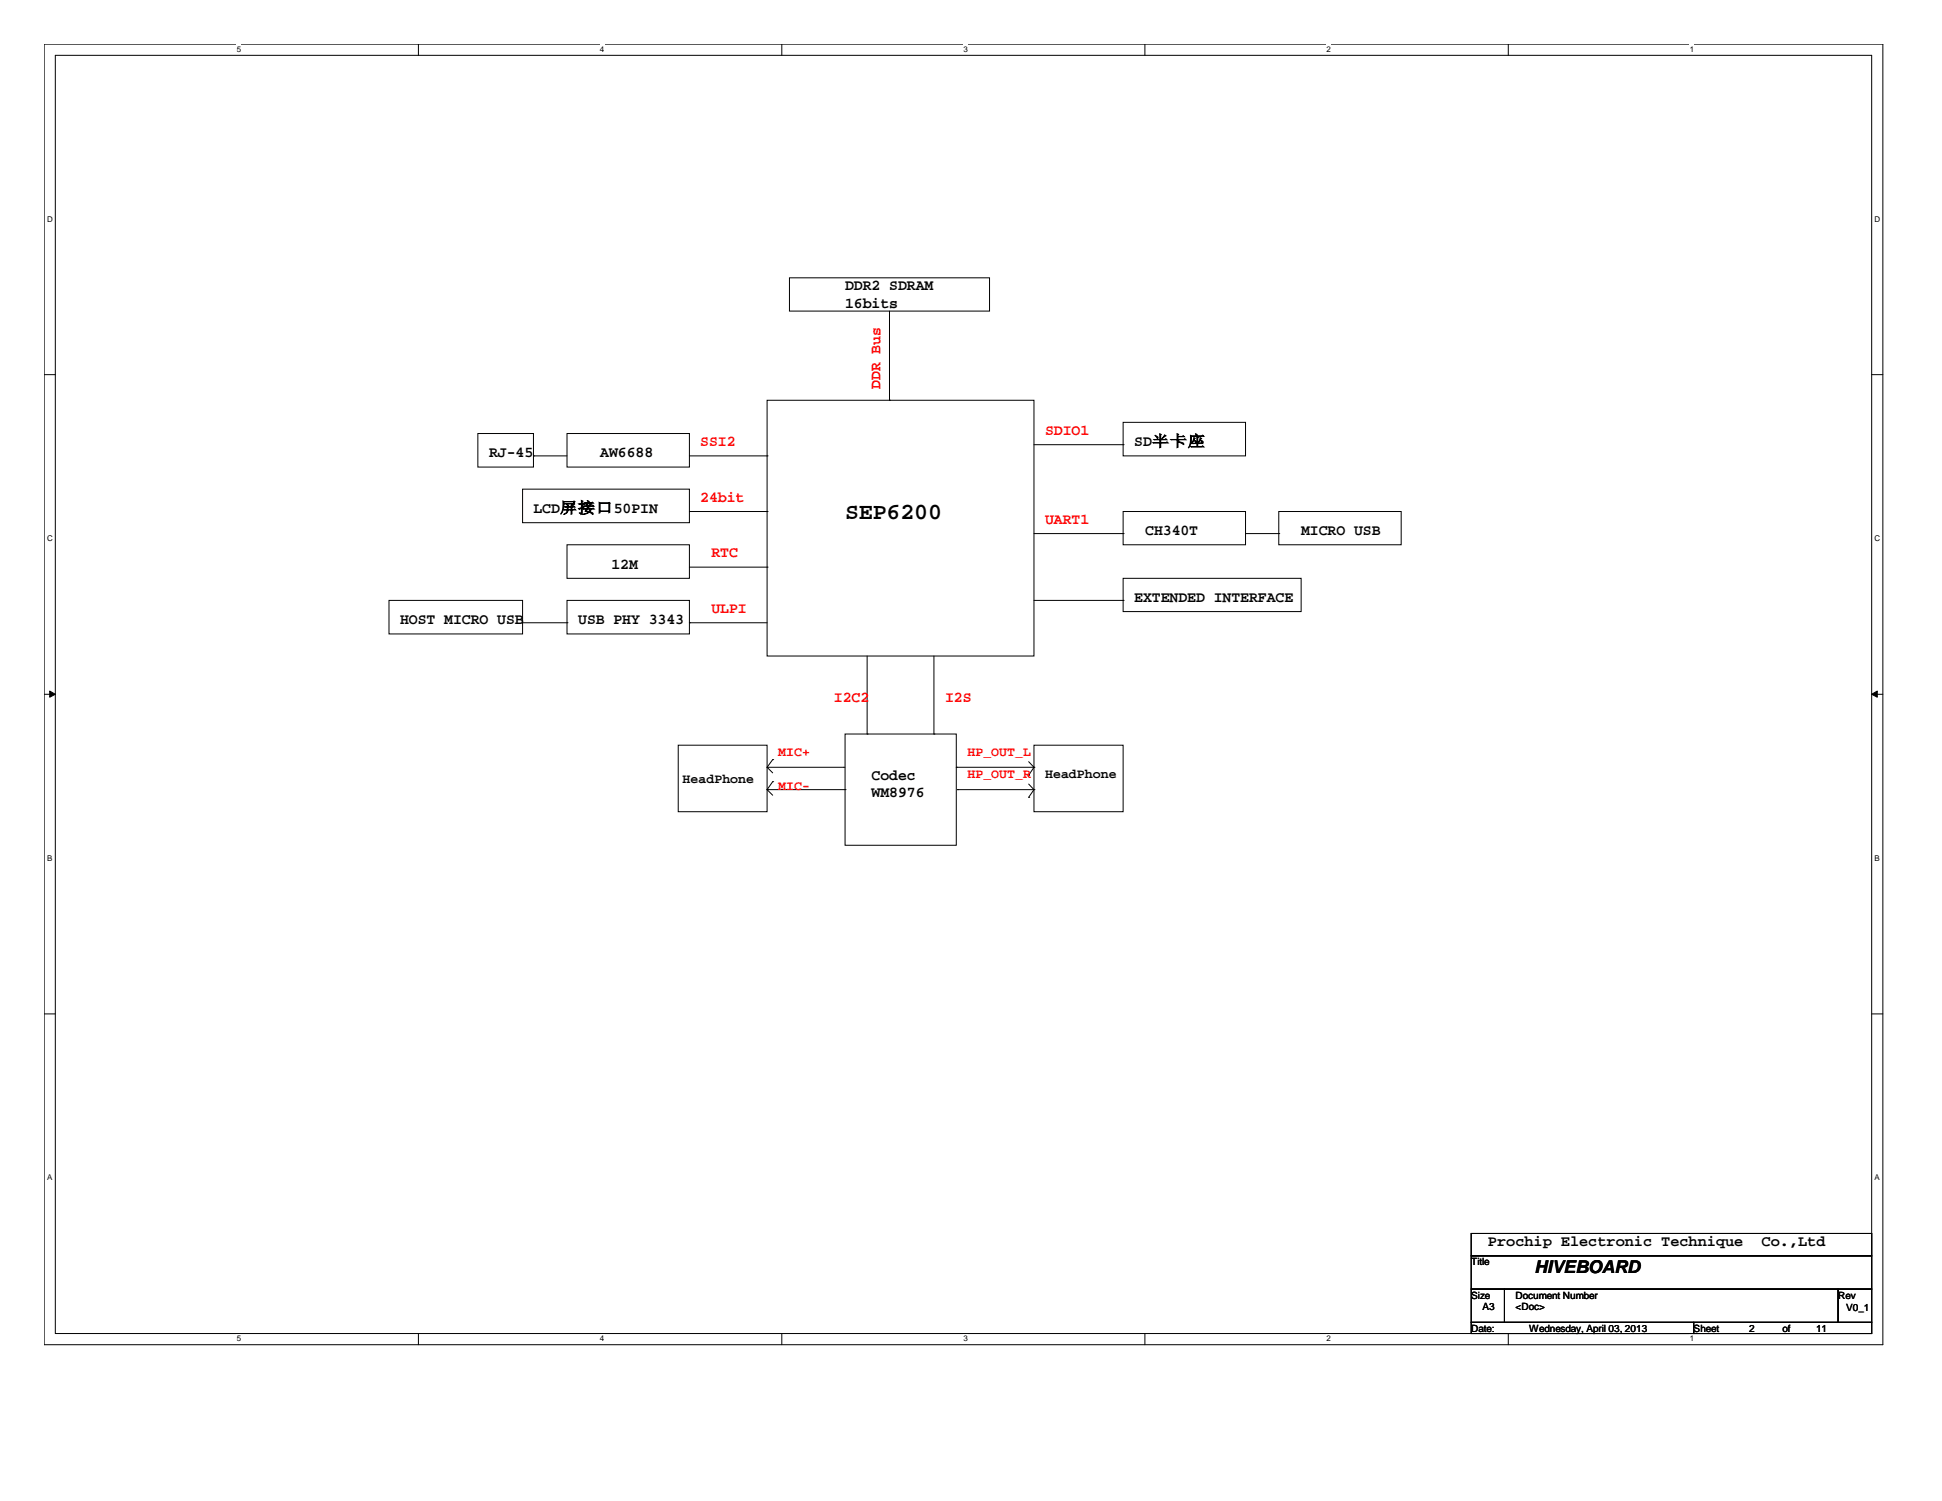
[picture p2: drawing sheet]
<svg xmlns="http://www.w3.org/2000/svg" width="279mm" height="216mm" viewBox="0 0 279 216" stroke-linecap="round" stroke-linejoin="round" font-family="sans-serif">
<path d="M6.3 6.3h264.6v187.1h-264.6zM8 8h261.3v183.8h-261.3z" fill="none" stroke="#000" stroke-width=".14"/>
<g fill="#fff">
<path d="M34.1 6.4h.6v1.3h-.6z"/>
<path d="M34.1 191.9h.6v1.3h-.6z"/>
</g>
<path d="M60.2 6.3v1.7M60.2 191.8v1.6" fill="none" stroke="#000" stroke-width=".14"/>
<g fill="#fff">
<path d="M86.3 6.4h.6v1.3h-.6z"/>
<path d="M86.3 191.9h.6v1.3h-.6z"/>
</g>
<path d="M112.5 6.3v1.7M112.5 191.8v1.6" fill="none" stroke="#000" stroke-width=".14"/>
<g fill="#fff">
<path d="M138.6 6.4h.6v1.3h-.6z"/>
<path d="M138.6 191.9h.6v1.3h-.6z"/>
</g>
<path d="M164.7 6.3v1.7M164.7 191.8v1.6" fill="none" stroke="#000" stroke-width=".14"/>
<g fill="#fff">
<path d="M190.8 6.4h.6v1.3h-.6z"/>
<path d="M190.8 191.9h.6v1.3h-.6z"/>
</g>
<path d="M217 6.3v1.7M217 191.8v1.6" fill="none" stroke="#000" stroke-width=".14"/>
<g fill="#fff">
<path d="M243.1 6.4h.6v1.3h-.6z"/>
<path d="M243.1 191.9h.6v1.3h-.6z"/>
<path d="M6.8 30.8h.7v1.3h-.7z"/>
<path d="M269.7 30.8h.8v1.3h-.8z"/>
<path d="M6.8 76.7h.7v1.4h-.7z"/>
<path d="M269.7 76.7h.8v1.4h-.8z"/>
</g>
<path d="M6.3 53.9h1.7M269.3 53.9h1.6" fill="none" stroke="#000" stroke-width=".14"/>
<g fill="#fff">
<path d="M6.8 122.7h.7v1.3h-.7z"/>
<path d="M269.7 122.7h.7v1.3h-.7z"/>
</g>
<path d="M6.3 99.9h1.7M269.3 99.9h1.6" fill="none" stroke="#000" stroke-width=".14"/>
<g fill="#000" stroke="#000" stroke-width=".14">
<path d="M7.2 99.4l.8 .5-.8 .4z" fill-rule="evenodd"/>
<path d="M269.3 99.9l.8-.5v.9z" fill-rule="evenodd"/>
</g>
<g fill="#fff">
<path d="M6.8 168.7h.7v1.3h-.7z"/>
<path d="M269.7 168.7h.7v1.3h-.7z"/>
</g>
<g fill="none" stroke="#000" stroke-width=".14">
<path d="M113.6 40h28.8v4.7h-28.8zM110.4 57.6h38.4v36.8h-38.4zM128 57.6h.1M128 44.7v12.9M68.7 62.4h8.1v4.8h-8.1zM75.2 70.4h24v4.8h-24zM76.8 65.6h.1M76.8 65.6h4.8M81.6 62.4h17.6v4.8h-17.6zM81.6 78.4h17.6v4.8h-17.6zM99.2 65.6h11.2M99.2 73.6h11.2"/>
<path d="M110.4 65.6h.1M110.4 73.6h.1M148.8 64h12.8M148.8 76.8h12.8M161.6 60.7h17.6v4.9h-17.6zM161.6 73.6h17.6v4.8h-17.6zM161.6 64h.1M161.6 76.8h.1M179.2 76.8h4.8M184 73.6h17.6v4.8h-17.6zM184 76.8h.1M56 86.4h19.2v4.8h-19.2z"/>
<path d="M75.2 89.6h6.4M81.6 86.4h17.6v4.8h-17.6zM81.6 89.6h.1M99.2 89.6h.1M99.2 81.6h11.2M99.2 89.6h11.2M110.4 81.6h.1M124.8 94.4v11.2M134.4 94.4v11.2M148.8 86.4h12.8M161.6 83.2h25.6v4.8h-25.6zM161.6 86.4h.1"/>
<path d="M97.6 107.2h12.8v9.6h-12.8zM110.4 113.6h.1M110.4 110.4h.1M110.4 113.6h11.2M110.4 113.6l.8 .8M110.4 110.4l.8 .8M110.5 110.4h10.9M111.2 112.4h.1M111.2 109.3h.1M111.2 112.4l-.8 1.2M111.2 109.3l-.8 1.1M121.4 110.4h.1"/>
<path d="M121.6 105.6h16v16h-16zM121.6 113.6h.1M124.8 105.6h.1M134.4 105.6h.1M137.6 110.4h.1M137.6 110.4h11.2M137.8 113.6h.1M137.8 113.6h10.8M148 114.7h.1M148 111.5h.1M148 112.8l.8 .8M148 109.6l.8 .8"/>
<path d="M148.8 107.2h12.8v9.6h-12.8zM148.8 113.6h.1M148.8 110.4h.1M148.8 113.6l-.8 1.1M148.8 110.4l-.8 1.1M6.3 145.8h1.7M269.3 145.8h1.6M211.7 177.4h57.6v3.2h-57.6zM211.7 180.6h57.6v4.8h-57.6zM211.7 185.4h4.8v4.8h-4.8zM211.7 190.2h32v1.6h-32zM216.5 185.4h48v4.8h-48z"/>
<path d="M243.7 190.2h25.6v1.6h-25.6zM264.5 185.4h4.8v4.8h-4.8z"/>
</g>
<text font-size="3.3" x="121.6" y="74.7">SEP6200</text>
<text font-size="2.5" x="220.8" y="183.1">HIVEBOARD</text>
<g font-size="2.2">
<text x="121.6" y="41.8">DDR2 SDRAM</text>
<text x="121.6" y="44.3">16bits</text>
<text x="70.4" y="65.8">RJ-45</text>
<text x="86.4" y="65.8">AW6688</text>
<text x="163.2" y="64.2">SD半卡座</text>
<text x="76.8" y="73.8">LCD屏接口50PIN</text>
<text x="164.8" y="77">CH340T</text>
<text x="187.2" y="77">MICRO USB</text>
<text x="88" y="81.8">12M</text>
<text x="57.6" y="89.8">HOST MICRO USB</text>
<text x="83.2" y="89.8">USB PHY 3343</text>
<text x="163.2" y="86.6">EXTENDED INTERFACE</text>
<text x="125.4" y="112.2">Codec</text>
<text x="125.4" y="114.7">WM8976</text>
<text x="214.1" y="179.2">Prochip Electronic Technique</text>
<text x="253.4" y="179.2">Co.,Ltd</text>
</g>
<g font-size="2.2" fill="#f00">
<text x="126.7" y="56" transform="rotate(-90 126.7 56)">DDR Bus</text>
<text x="100.8" y="64.2">SSI2</text>
<text x="150.4" y="62.6">SDIO1</text>
<text x="100.8" y="72.2">24bit</text>
<text x="150.4" y="75.4">UART1</text>
<text x="102.4" y="80.2">RTC</text>
<text x="102.4" y="88.2">ULPI</text>
<text x="120" y="101">I2C2</text>
<text x="136" y="101">I2S</text>
</g>
<g font-size="1.9">
<text x="98.2" y="112.6">HeadPhone</text>
<text x="150.4" y="112">HeadPhone</text>
</g>
<g font-size="1.9" fill="#f00">
<text x="112" y="113.6">MIC-</text>
<text x="112" y="108.8">MIC+</text>
<text x="139.2" y="112">HP_OUT_R</text>
<text x="139.2" y="108.8">HP_OUT_L</text>
</g>
<g font-size="1.4">
<text x="211.7" y="182">Title</text>
<text x="211.7" y="186.8">Size</text>
<text x="211.7" y="191.6">Date:</text>
<text x="213.3" y="188.4">A3</text>
<text x="218.1" y="186.8">Document Number</text>
<text x="218.1" y="188.4">&lt;Doc&gt;</text>
<text x="220" y="191.6">Wednesday, April 03, 2013</text>
<text x="243.7" y="191.6">Sheet</text>
<text x="251.7" y="191.6">2</text>
<text x="256.5" y="191.6">of</text>
<text x="261.3" y="191.6">11</text>
<text x="264.5" y="186.8">Rev</text>
<text x="265.6" y="188.6">V0_1</text>
</g>
<g font-size="1.1">
<text x="34.1" y="7.5">5</text>
<text x="86.3" y="7.5">4</text>
<text x="138.6" y="7.5">3</text>
<text x="190.8" y="7.5">2</text>
<text x="243.1" y="7.5">1</text>
<text x="6.8" y="31.9">D</text>
<text x="269.7" y="31.9">D</text>
<text x="6.8" y="77.8">C</text>
<text x="269.7" y="77.8">C</text>
<text x="6.8" y="123.8">B</text>
<text x="269.7" y="123.8">B</text>
<text x="6.8" y="169.8">A</text>
<text x="269.7" y="169.8">A</text>
<text x="34.1" y="193">5</text>
<text x="86.3" y="193">4</text>
<text x="138.6" y="193">3</text>
<text x="190.8" y="193">2</text>
<text x="243.1" y="193">1</text>
</g>
</svg>
